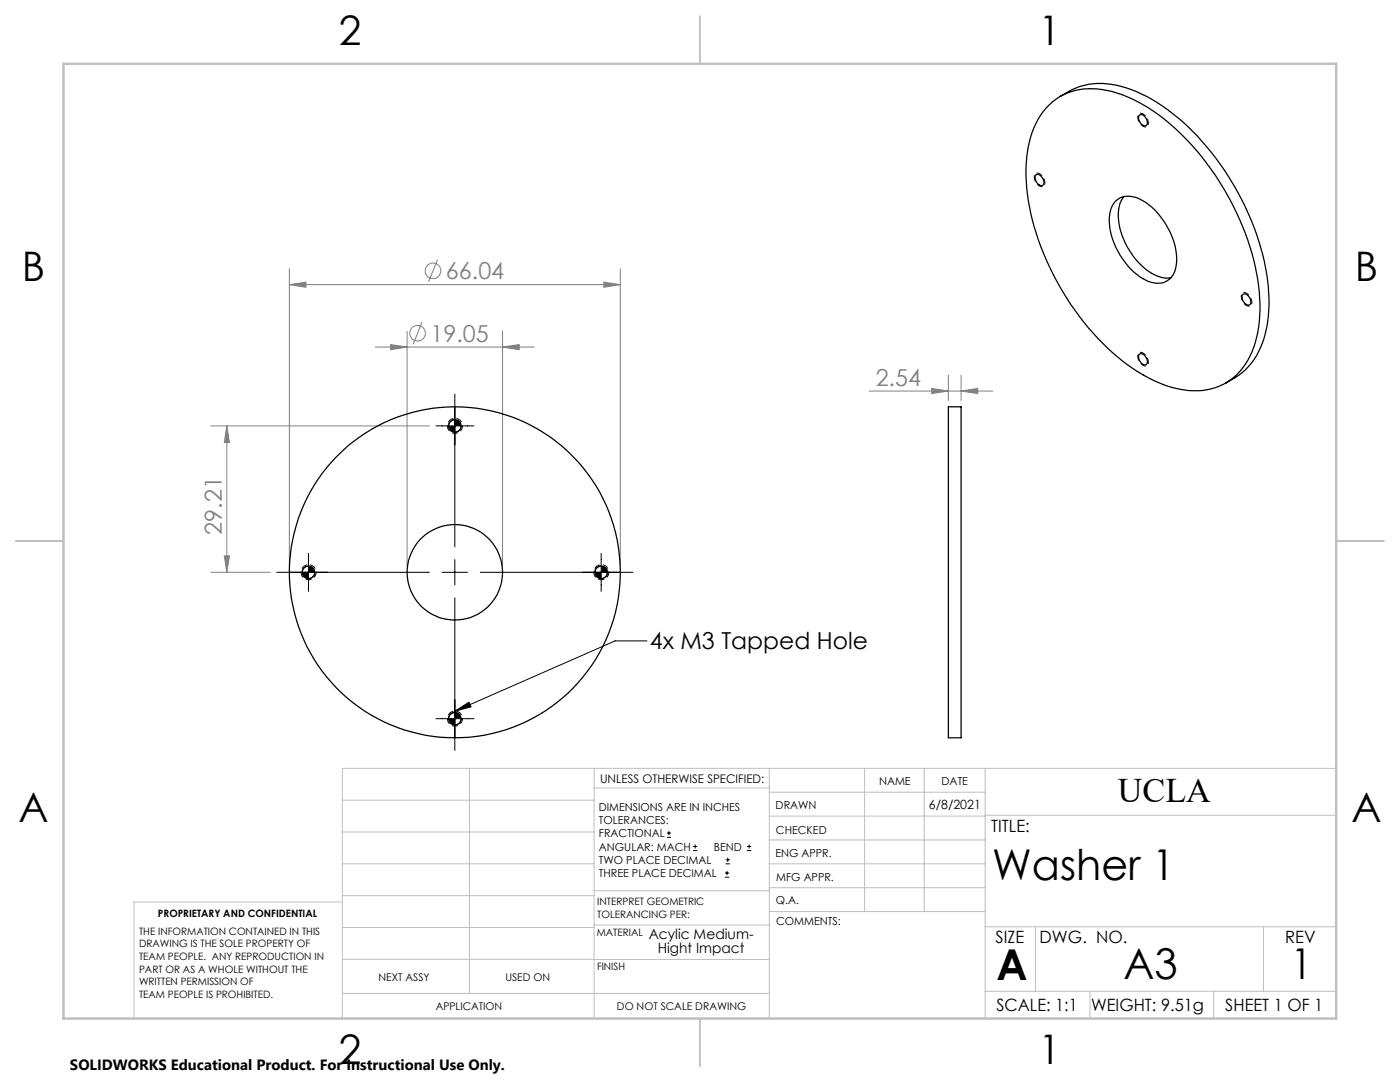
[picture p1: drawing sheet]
<svg xmlns="http://www.w3.org/2000/svg" width="279mm" height="216mm" viewBox="0 0 279 216" stroke-linecap="round" stroke-linejoin="round" font-family="sans-serif">
<g fill="none" stroke="#808080" stroke-width=".2">
<path d="M57.7 56.8l3.4-.5v1zM57.7 53.6v59.3M57.7 56.8h66.1M87.3 51.8l-1.8 4.5M120.5 56.3l3.3 .5-3.3 .5zM123.8 53.6v59.3M74.9 69.3h31.7M78 68.8l3.2 .5-3.2 .5zM81.2 66.1v46.8M84.2 64.3l-1.8 4.4M100.3 69.3l3.3-.5v1zM100.3 66.1v46.8"/>
<path d="M173.5 78h24.7M185.9 77.5l3.4 .5-3.4 .5zM189.3 74.9v5M191.8 78l3.3-.5v1zM191.8 74.9v5M42.1 85h43.6M45.3 85v29.2M45.3 85l.5 3.3h-1zM42.1 114.2h11.8M44.8 110.9h1l-.5 3.3z"/>
<circle cx="86.4" cy="54" r="1.55"/>
<circle cx="83.3" cy="66.5" r="1.55"/>
</g>
<g fill="none" stroke="#000" stroke-width=".2">
<path d="M90.8 78.6v30.5M87 85h7.6M90.8 83.7a1.21 1.21 0 0 0-1.3 1.3M92 85a1.33 1.33 0 0 1-1.2 1.3M55.2 114.2h30.5M61.6 113a1.21 1.21 0 0 0-1.3 1.2M61.6 110.4v7.6M62.8 114.2a1.33 1.33 0 0 1-1.2 1.3M88.2 114.2h5.1M90.8 111.7v5M90.8 119.3v30.5M95.8 114.2h30.5"/>
<path d="M120 113a1.21 1.21 0 0 0-1.3 1.2M120 110.4v7.6M121.2 114.2a1.33 1.33 0 0 1-1.2 1.3M129.1 127.9h-6.3l-32 14M87 143.4h7.6M90.8 141.9l2.8-1.8 .4 .9zM90.8 142.2a1.21 1.21 0 0 0-1.3 1.2M92 143.4a1.33 1.33 0 0 1-1.2 1.3M133.1 167.1h.8M133.1 166.2h.8M133.5 165.8v.9M138.3 169.7h.8"/>
<path d="M138.3 168.9h.8M138.7 168.5v.8M144.7 175h.8M144.7 174.2h.8M144.8 172.4h.9M144.8 171.6h.9M145.1 173.8v.8M145.2 171.1v.9M149.1 169.7h.8M149.1 168.9h.8M149.5 168.5v.8"/>
</g>
<path d="M207.5 37.1a1.82 1.82 0 0 1-.8-2.5 1.74 1.74 0 0 1 1.8 1.8v.2a.64 .64 0 0 1-.3 .6 .64 .64 0 0 1-.7-.1M228.1 25.2a1.82 1.82 0 0 1-.7-2.5 1.74 1.74 0 0 1 1.8 1.8v.2a.64 .64 0 0 1-.4 .6 .64 .64 0 0 1-.7-.1M228.1 72.9a1.82 1.82 0 0 1-.7-2.5 1.74 1.74 0 0 1 1.8 1.8v.2a.64 .64 0 0 1-.4 .6 .64 .64 0 0 1-.7-.1M248.8 61a1.82 1.82 0 0 1-.8-2.5 1.74 1.74 0 0 1 1.8 1.8v.1a.64 .64 0 0 1-.3 .7 .64 .64 0 0 1-.7-.1M90.8 86.5a1.5 1.5 0 0 1-1.3-2.2 1.5 1.5 0 0 1 2.5-.2 1.5 1.5 0 0 1-1 2.4h-.2M61.6 115.7a1.5 1.5 0 0 1-1.3-2.2 1.5 1.5 0 0 1 2.5-.2 1.5 1.5 0 0 1-1 2.4h-.2M120 115.7a1.5 1.5 0 0 1-1.3-2.2 1.5 1.5 0 0 1 2.5-.2 1.5 1.5 0 0 1-1 2.4h-.2M90.8 144.9a1.5 1.5 0 0 1-1.3-2.2 1.5 1.5 0 0 1 2.5-.2 1.5 1.5 0 0 1-1 2.4h-.2" fill="none" stroke="#000" stroke-width=".2" stroke-dasharray="1.3 .6" stroke-dashoffset=".7" stroke-linecap="butt"/>
<g fill="none" stroke="#c0c0c0" stroke-width=".2">
<path d="M68.3 159.7h50.3M93.7 153.3v44.9M118.6 153.3v49.9M118.6 157.2h34.9M153.5 153.3v49.9M153.5 158.1h43.1M172.5 153.3v28.6M184.4 153.3v28.6M196.6 153.3v49.9M266.7 153.3h-198.4v49.9M68.3 178.7h50.3M68.3 172.4h50.3"/>
<path d="M68.3 166h50.3M68.3 180h-41.6v23.2M118.6 177.7h35M153.5 167.6h43.1M153.5 162.8h43.1M153.5 172.4h43.1M153.5 177.1h43.1M196.6 162.7h70.1M68.3 198.2h85.2M68.3 191.4l85.2 .1M68.3 185.1h50.3M118.6 184.6h35"/>
<path d="M153.6 181.9h43M196.6 197.8h70.1M196.6 184.9h70.1M206.7 184.9v12.9M217.5 197.8v5.4M242.2 197.8v5.4M252.2 184.9v12.9"/>
</g>
<path d="M139.7 3.2v9.5M3.1 107.9h9.6M266.7 107.9h9.5M139.7 203.2v9.6" fill="none" stroke="#c0c0c0" stroke-width=".25"/>
<path d="M12.7 12.7h254v190.5h-254z" fill="none" stroke="#c0c0c0" stroke-width=".5"/>
<g fill="#808080">
<path d="M191.8 78l3.3-.5v1zM185.9 77.5l3.4 .5-3.4 .5z"/>
<path d="M57.7 56.8l3.4-.5v1zM120.5 56.3l3.3 .5-3.3 .5zM78 68.8l3.2 .5-3.2 .5zM100.3 69.3l3.3-.5v1z"/>
<path d="M44.8 110.9h1l-.5 3.3zM45.3 85l.5 3.3h-1z"/>
</g>
<path d="M90.8 141.9l2.8-1.8 .4 .9zM89.5 85a1.26 1.26 0 0 0 1.3 1.3v-1.3zM90.8 83.7v1.3h1.2a1.26 1.26 0 0 0-1.2-1.3zM60.3 114.2a1.26 1.26 0 0 0 1.3 1.3v-1.3zM61.6 113v1.2h1.2a1.26 1.26 0 0 0-1.2-1.2zM89.5 143.4a1.26 1.26 0 0 0 1.3 1.3v-1.3zM90.8 142.2v1.2h1.2a1.26 1.26 0 0 0-1.2-1.2zM118.7 114.2a1.26 1.26 0 0 0 1.3 1.3v-1.3zM120 113v1.2h1.2a1.26 1.26 0 0 0-1.2-1.2z" fill="#000"/>
<g fill="none" stroke="#000" stroke-width=".25">
<path d="M211.6 19.2a14.4 14.4 0 0 1 14.2-1.3 37.2 37.2 0 0 1 15 11.4 53.2 53.2 0 0 1 12.3 27.9 22.5 22.5 0 0 1-2.8 14.5 14.1 14.1 0 0 1-5.7 4.7M206.7 35a.96 .96 0 0 1 1.4 .6 .87 .87 0 0 1-.2 1.4 1.59 1.59 0 0 1-1.2-2zM208.8 21.5a12.2 12.2 0 0 1 12.2-3.4 31.1 31.1 0 0 1 15.2 9.1 53.7 53.7 0 0 1 15.1 31 23.8 23.8 0 0 1-2.3 13.8 12.1 12.1 0 0 1-13.8 5.6 31.1 31.1 0 0 1-15.2-9.2 53.7 53.7 0 0 1-15.1-31 23.8 23.8 0 0 1 2.3-13.7zM224.3 39.2a7.2 7.2 0 0 0-.8 6.4 14.3 14.3 0 0 0 7.5 9.5l1.6 .4 1.1-.1M227.3 23a.91 .91 0 0 1 1.4 .7 .84 .84 0 0 1-.2 1.4 1.65 1.65 0 0 1-1.2-2.1zM222.8 40a4.4 4.4 0 0 1 5.3 .1 14.7 14.7 0 0 1 6.7 12.3 3.8 3.8 0 0 1-4 4.1 9.8 9.8 0 0 1-6.8-4.9 12.2 12.2 0 0 1-2.3-10l.5-.9zM248 58.8a.96 .96 0 0 1 1.4 .6 .87 .87 0 0 1-.2 1.5 1.59 1.59 0 0 1-1.2-2.1zM227.3 70.7a.96 .96 0 0 1 1.4 .7 .84 .84 0 0 1-.2 1.4 1.65 1.65 0 0 1-1.2-2.1zM189.3 81.2h2.5v66h-2.5z"/>
<circle cx="90.8" cy="85" r="1.27"/>
<circle cx="61.6" cy="114.2" r="1.27"/>
<circle cx="90.8" cy="114.2" r="9.5"/>
<circle cx="90.8" cy="114.2" r="33"/>
<circle cx="120" cy="114.2" r="1.27"/>
<circle cx="90.8" cy="143.4" r="1.27"/>
</g>
<g font-size="8.5">
<text x="198" y="175.5">Washer 1</text>
<text x="198.9" y="195.5">A</text>
<text x="224.2" y="195.4">A3</text>
<text x="257.6" y="195.4">1</text>
</g>
<g font-size="8.1">
<text x="67.6" y="8.9">2</text>
<text x="207.3" y="8.9">1</text>
<text x="4.4" y="56.2">B</text>
<text x="270.4" y="56.2">B</text>
<text x="3.7" y="164.1">A</text>
<text x="269.7" y="164.1">A</text>
<text x="67.6" y="212.4">2</text>
<text x="207.3" y="212.4">1</text>
</g>
<text font-size="6.9" x="223.1" y="160.1">UCLA</text>
<g font-size="4.7" fill="#808080">
<text x="89" y="55.7">66.04</text>
<text x="85.9" y="68.2">19.05</text>
<text x="174.8" y="77">2.54</text>
<text x="44.3" y="106.7" transform="rotate(-90 44.3 106.7)">29.21</text>
</g>
<text font-size="4.7" x="129.7" y="129.6">4x M3 Tapped Hole</text>
<g font-size="3.4">
<text x="197.8" y="166">TITLE:</text>
<text x="198.7" y="188.1">SIZE</text>
<text x="207.5" y="188.1">DWG. NO.</text>
<text x="256.5" y="188.2">REV</text>
<text x="198.8" y="201.7">SCALE: 1:1</text>
<text x="217.7" y="201.8">WEIGHT: 9.51g</text>
<text x="244.5" y="201.7">SHEET 1 OF 1</text>
</g>
<text font-size="3" x="14" y="213.5">SOLIDWORKS Educational Product. For Instructional Use Only.</text>
<g font-size="2.8">
<text x="129.5" y="187.4">Acylic Medium-</text>
<text x="131.3" y="190.2">Hight Impact</text>
</g>
<text font-size="2.5" x="185.4" y="161.4">6/8/2021</text>
<text font-size="2.4" x="119.8" y="156.2">UNLESS OTHERWISE SPECIFIED:</text>
<g font-size="2.2">
<text x="119.5" y="161.8">DIMENSIONS ARE IN INCHES</text>
<text x="154.8" y="161.4">DRAWN</text>
<text x="175.4" y="156.6">NAME</text>
<text x="187.9" y="156.7">DATE</text>
<text x="119.5" y="164.4">TOLERANCES:</text>
<text x="119.5" y="167.1">FRACTIONAL</text>
<text x="154.9" y="166.3">CHECKED</text>
<text x="119.5" y="169.7">ANGULAR: MACH</text>
<text x="119.5" y="172.4">TWO PLACE DECIMAL</text>
<text x="142.5" y="169.7">BEND</text>
<text x="154.8" y="171">ENG APPR.</text>
<text x="119.5" y="175">THREE PLACE DECIMAL</text>
<text x="154.9" y="175.7">MFG APPR.</text>
<text x="154.9" y="180.4">Q.A.</text>
<text x="154.9" y="184.6">COMMENTS:</text>
</g>
<g font-size="2.1">
<text x="75.5" y="195.7">NEXT ASSY</text>
<text x="100.9" y="195.7">USED ON</text>
<text x="86.9" y="201.5">APPLICATION</text>
<text x="123.1" y="201.6">DO NOT SCALE DRAWING</text>
</g>
<g font-size="2">
<text x="31.5" y="182.9">PROPRIETARY AND CONFIDENTIAL</text>
<text x="119.2" y="180.6">INTERPRET GEOMETRIC</text>
<text x="119.2" y="183.1">TOLERANCING PER:</text>
<text x="27.8" y="186.5">THE INFORMATION CONTAINED IN THIS</text>
<text x="27.8" y="189">DRAWING IS THE SOLE PROPERTY OF</text>
<text x="27.8" y="191.6">TEAM PEOPLE. ANY REPRODUCTION IN</text>
<text x="119.1" y="186.7">MATERIAL</text>
<text x="27.8" y="194.1">PART OR AS A WHOLE WITHOUT THE</text>
<text x="27.8" y="196.6">WRITTEN PERMISSION OF</text>
<text x="119.1" y="193.5">FINISH</text>
<text x="27.8" y="199.1">TEAM PEOPLE IS PROHIBITED.</text>
</g>
</svg>
